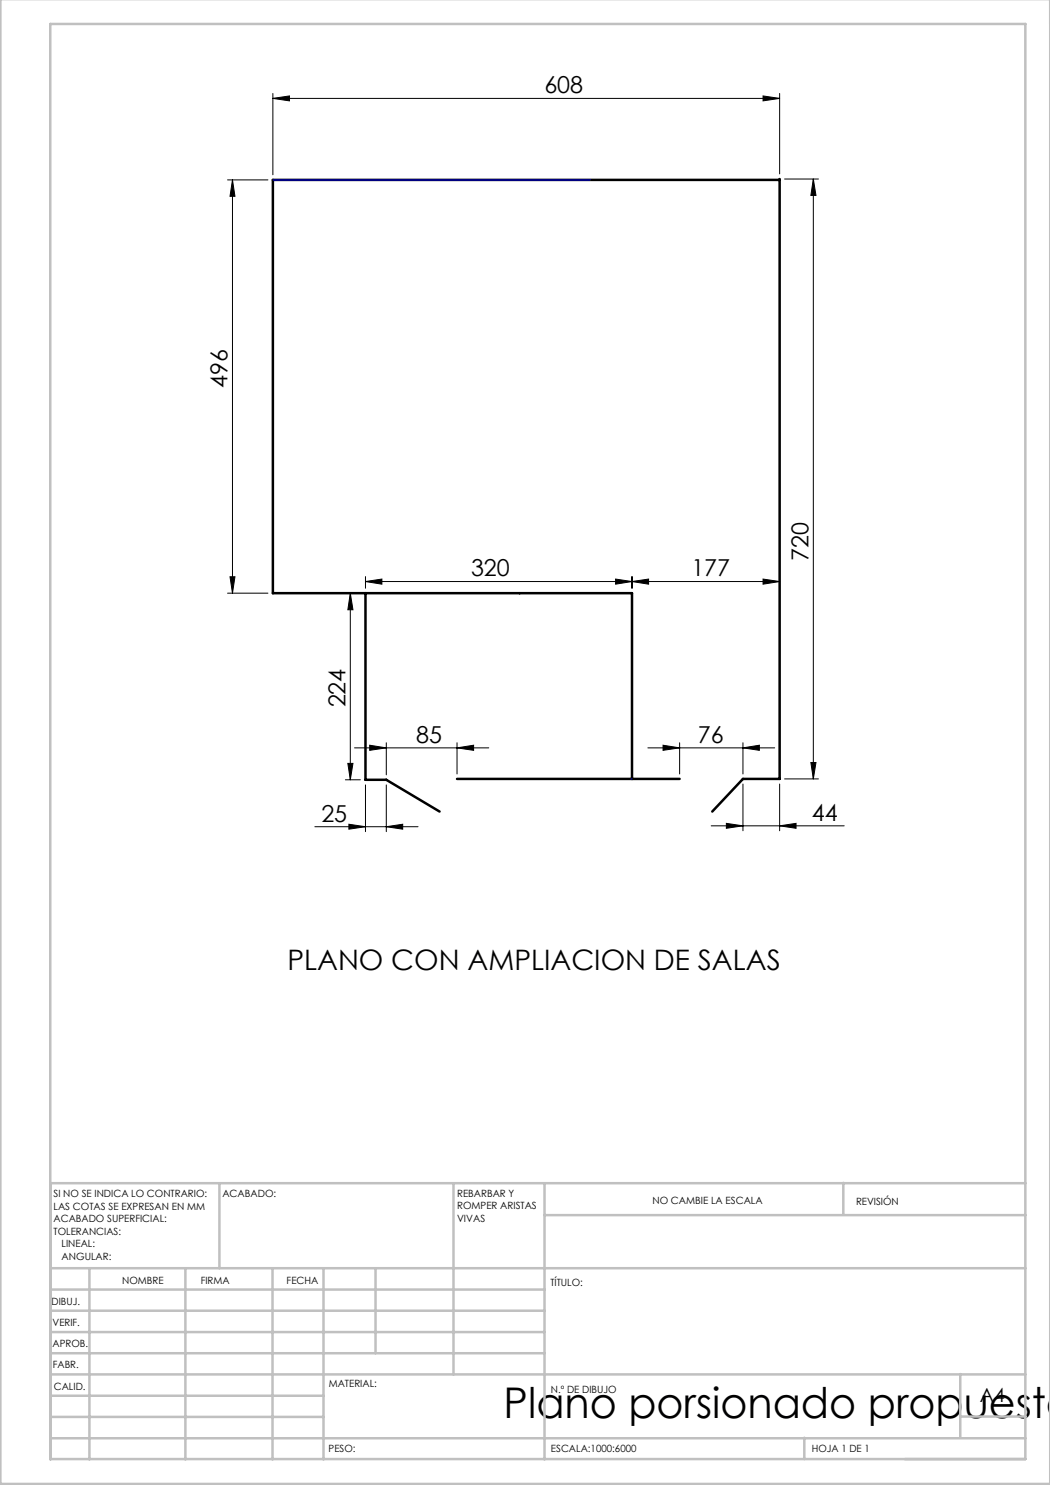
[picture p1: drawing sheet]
<svg xmlns="http://www.w3.org/2000/svg" width="210mm" height="297mm" viewBox="0 0 210 297" stroke-linecap="round" stroke-linejoin="round" font-family="sans-serif">
<g fill="none" stroke="#000" stroke-width=".2">
<path d="M54.6 19.7l3.3-.5v1zM54.6 18.7v16.3M54.6 19.7h101.3M152.6 19.2l3.3 .5-3.3 .5zM155.9 18.7v16.1M45.5 36h8.1M46.5 36v82.6M46.5 36l.5 3.3h-1zM156.9 35.8h6.8M162.7 35.8v120M162.7 35.8l.5 3.3h-1zM45.5 118.6h8.1"/>
<path d="M46 115.4h1l-.5 3.2zM69.1 118.6h3M70.1 118.6v37.4M70.1 118.6l.5 3.4h-1zM73.1 116.3l3.3-.5v1zM73.1 115.3v2.3M73.1 116.3h82.8M123.1 115.8l3.3 .5-3.3 .5zM126.4 116.3l3.3-.5v1zM126.4 115.3v2.3M152.6 115.8l3.3 .5-3.3 .5zM69.1 156h3"/>
<path d="M69.6 152.7h1l-.5 3.3zM70.9 149.6h26.9M73.1 157v9.3M73.9 149l3.4 .6-3.4 .5zM77.3 148.6v6.4M77.3 157v9.3M91.4 149.6l3.3-.6v1.1zM91.4 148.6v6.2M129.6 149.6h25.3M132.6 149l3.3 .6-3.3 .5zM135.9 148.6v6.2M148.6 149.6l3.3-.6v1.1z"/>
<path d="M148.6 148.6v6.2M148.6 156.8v9.4M155.9 156.8v9.4M156.9 155.8h6.8M162.2 152.5h1l-.5 3.3zM63 165.3h20.6M69.8 164.8l3.3 .5-3.3 .5zM77.3 165.3l3.2-.5v1zM142.2 165.2h26.6M145.3 164.7l3.3 .5-3.3 .5zM155.9 165.2l3.3-.5v1z"/>
</g>
<path d="M155.9 36h-101.3v82.6h71.8v37.2M155.9 35.8v120h-7.3l-6.1 6.5M73.1 118.6v37.4h4.2l10.6 6.3M91.4 155.8h44.5" fill="none" stroke="#000" stroke-width=".5"/>
<g fill="none" stroke="#c0c0c0" stroke-width=".5">
<path d="M.1 -.1v296.9h209.9v-296.9M10.1 4.8h195v287h-195zM43.9 236.6v17M90.7 236.6v38.3M108.9 236.6v55.3M168.7 236.6v6.3M205.1 236.6h-195v55.3M10.1 253.6h195M10.1 257.9h98.8M17.9 253.6v38.3M37.1 253.6v38.3M54.5 253.6v38.3"/>
<path d="M64.7 253.6v38.3M75.1 253.6v17M108.9 243h96.2M10.1 270.6h98.8M10.1 266.4h98.8M10.1 262.1h98.8M10.1 279.1h54.6M10.1 274.9h195M192.1 274.8v12.7M10.1 287.7h195M10.1 283.4h54.6M160.9 287.5v4.3"/>
<path d="M192.1 283.3h13"/>
</g>
<path d="M54.6 36h63.5M126.4 155.8h-.2" fill="none" stroke="#00f" stroke-width=".2"/>
<g fill="#000">
<path d="M54.6 19.7l3.3-.5v1zM152.6 19.2l3.3 .5-3.3 .5z"/>
<path d="M46 115.4h1l-.5 3.2zM46.5 36l.5 3.3h-1z"/>
<path d="M70.1 118.6l.5 3.4h-1zM69.6 152.7h1l-.5 3.3z"/>
<path d="M91.4 149.6l3.3-.6v1.1zM73.9 149l3.4 .6-3.4 .5z"/>
<path d="M162.2 152.5h1l-.5 3.3zM162.7 35.8l.5 3.3h-1z"/>
<path d="M145.3 164.7l3.3 .5-3.3 .5zM155.9 165.2l3.3-.5v1zM69.8 164.8l3.3 .5-3.3 .5zM77.3 165.3l3.2-.5v1zM73.1 116.3l3.3-.5v1zM123.1 115.8l3.3 .5-3.3 .5zM132.6 149l3.3 .6-3.3 .5zM148.6 149.6l3.3-.6v1.1zM126.4 116.3l3.3-.5v1zM152.6 115.8l3.3 .5-3.3 .5z"/>
</g>
<text font-size="8.5" x="100.7" y="283.5">Plano porsionado propuesta</text>
<text font-size="5.6" x="57.5" y="194">PLANO CON AMPLIACION DE SALAS</text>
<g font-size="4.7">
<text x="108.9" y="18.6">608</text>
<text x="45.5" y="77.6" transform="rotate(-90 45.5 77.6)">496</text>
<text x="161.7" y="112.2" transform="rotate(-90 161.7 112.2)">720</text>
<text x="94.2" y="115.3">320</text>
<text x="138.3" y="115.3">177</text>
<text x="69.1" y="141.5" transform="rotate(-90 69.1 141.5)">224</text>
<text x="83.2" y="148.5">85</text>
<text x="139.6" y="148.5">76</text>
<text x="64.3" y="164.3">25</text>
<text x="162.4" y="164.1">44</text>
</g>
<text font-size="3.9" x="196" y="280.4">A4</text>
<g font-size="2">
<text x="10.7" y="239.5">SI NO SE INDICA LO CONTRARIO:</text>
<text x="44.5" y="239.5">ACABADO:</text>
<text x="91.4" y="239.4">REBARBAR Y</text>
<text x="10.7" y="242">LAS COTAS SE EXPRESAN EN MM</text>
<text x="10.7" y="244.5">ACABADO SUPERFICIAL:</text>
<text x="91.4" y="241.9">ROMPER ARISTAS</text>
<text x="91.4" y="244.4">VIVAS</text>
<text x="130.5" y="240.8">NO CAMBIE LA ESCALA</text>
<text x="171.2" y="241">REVISIÓN</text>
<text x="10.7" y="247">TOLERANCIAS:</text>
<text x="12.3" y="249.5">LINEAL:</text>
<text x="12.3" y="252">ANGULAR:</text>
<text x="24.4" y="256.9">NOMBRE</text>
<text x="40.1" y="256.8">FIRMA</text>
<text x="57.3" y="256.8">FECHA</text>
<text x="110.1" y="257.1">TÍTULO:</text>
<text x="10.3" y="260.9">DIBUJ.</text>
<text x="10.5" y="269.3">APROB.</text>
<text x="10.5" y="265.2">VERIF.</text>
<text x="10.6" y="273.6">FABR.</text>
<text x="10.8" y="278">CALID.</text>
<text x="65.8" y="277.4">MATERIAL:</text>
<text x="110.2" y="278.5">N.º DE DIBUJO</text>
<text x="65.7" y="290.4">PESO:</text>
<text x="110.2" y="290.5">ESCALA:1000:6000</text>
<text x="162.4" y="290.4">HOJA 1 DE 1</text>
</g>
</svg>
